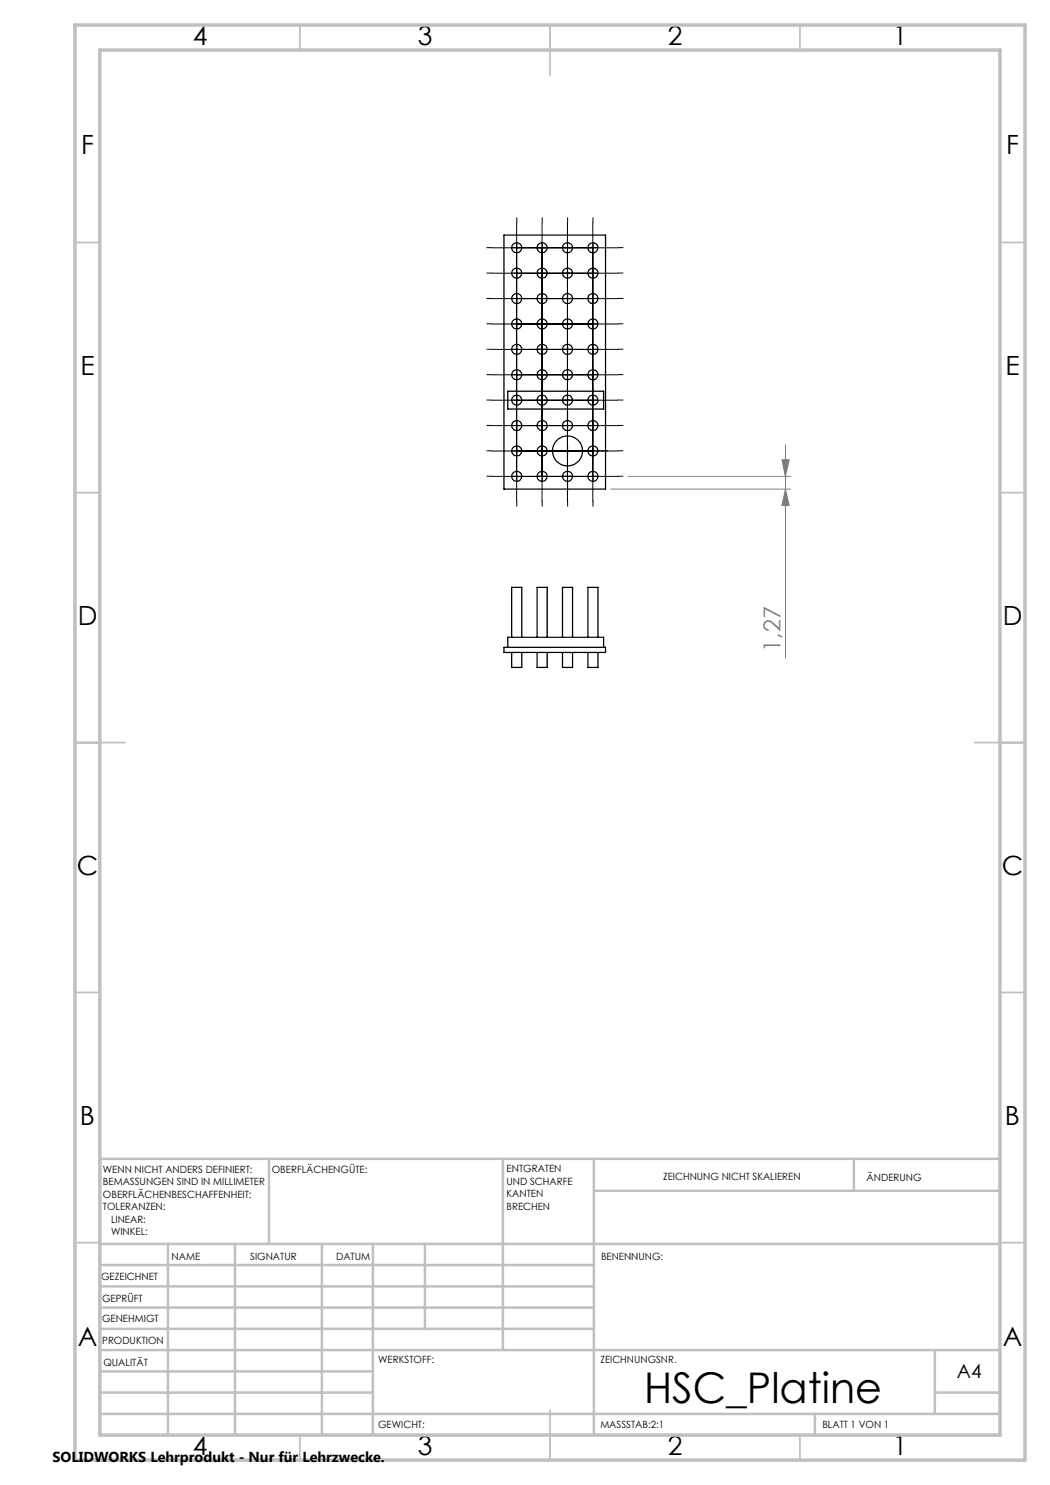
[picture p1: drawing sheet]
<svg xmlns="http://www.w3.org/2000/svg" width="210mm" height="297mm" viewBox="0 0 210 297" stroke-linecap="round" stroke-linejoin="round" font-family="sans-serif">
<path d="M122.1 97.8h36M125.6 95.3h32.5M156.4 92h1.4l-.7 3.3zM157.1 97.8l.7 3.3h-1.4zM157.1 88.9v42.7" fill="none" stroke="#808080" stroke-width=".2"/>
<g fill="none" stroke="#000" stroke-width=".2" stroke-dasharray="15.2 1.3 1.3 1.3">
<path d="M98.4 59.7h-1M98.4 54.6h-1M98.4 49.5h-1M103.4 59.8v-1M103.4 54.7v-1M103.4 49.6v-1M103.4 59.6v1M103.4 44.5v-1M103.4 54.5v1M103.4 59.7h-1M103.4 54.6h-1M103.4 49.5h-1"/>
<path d="M108.4 59.7h1M108.4 54.6h1M108.4 49.5h1M108.4 59.8v-1M108.4 54.7v-1M108.4 49.6v-1M108.4 59.6v1M108.4 44.5v-1M108.4 54.5v1M108.5 59.7h-1M108.5 54.6h-1M108.5 49.5h-1"/>
<path d="M113.4 59.7h1M113.4 54.6h1M113.4 49.5h1M113.5 59.8v-1M113.5 54.7v-1M113.5 49.6v-1M113.5 59.6v1M113.5 44.5v-1M113.5 54.5v1M113.6 59.7h-1M113.6 54.6h-1M113.6 49.5h-1"/>
<path d="M118.5 59.7h1M118.5 54.6h1M118.5 49.5h1M118.6 59.8v-1M118.6 54.7v-1M118.6 49.6v-1M118.6 59.6v1M118.6 44.5v-1M118.6 54.5v1M123.6 59.7h1M123.6 54.6h1M123.6 49.5h1"/>
<path d="M98.4 74.9h-1M98.4 69.9h-1M98.4 64.8h-1M103.4 69.9v-1M103.4 79.9v1M103.4 64.9v-1M103.4 74.9v1M103.4 69.8v1M103.4 64.7v1M103.4 75v-1M103.4 74.9h-1M103.4 69.9h-1"/>
<path d="M103.4 64.8h-1M108.4 74.9h1M108.4 69.9h1M108.4 64.8h1M108.4 69.9v-1M108.4 79.9v1M108.4 64.9v-1M108.4 74.9v1M108.4 69.8v1M108.4 64.7v1M108.4 75v-1M108.5 74.9h-1"/>
<path d="M108.5 69.9h-1M108.5 64.8h-1M113.4 74.9h1M113.4 69.9h1M113.4 64.8h1M113.5 69.9v-1M113.5 79.9v1M113.5 64.9v-1M113.5 74.9v1M113.5 69.8v1M113.5 64.7v1M113.5 75v-1"/>
<path d="M113.6 74.9h-1M113.6 69.9h-1M113.6 64.8h-1M118.5 74.9h1M118.5 69.9h1M118.5 64.8h1M118.6 69.9v-1M118.6 79.9v1M118.6 64.9v-1M118.6 74.9v1M118.6 69.8v1M118.6 64.7v1"/>
<path d="M118.6 75v-1M123.6 74.9h1M123.6 69.9h1M123.6 64.8h1M98.4 95.3h-1M98.4 90.2h-1M98.4 85.1h-1M98.4 80h-1M103.4 90.3v-1M103.4 85.2v-1M103.4 95.2v1M103.4 80.1v-1"/>
<path d="M103.4 90.1v1M103.4 85v1M103.4 95.3h-1M103.4 90.2h-1M103.4 85.1h-1M103.4 80h-1M108.4 95.3h1M108.4 90.2h1M108.4 85.1h1M108.4 80h1M108.4 90.3v-1M108.4 85.2v-1"/>
<path d="M108.4 95.2v1M108.4 80.1v-1M108.4 90.1v1M108.4 85v1M108.5 95.3h-1M108.5 85.1h-1M108.5 90.2h-3M108.5 80h-1M113.4 95.3h1M113.4 90.2h1M113.4 85.1h1M113.4 80h1"/>
<path d="M113.5 90.3v-1M113.5 80.1v-1M113.5 90.1v1M113.5 85.2v-3M113.5 95.2v3M113.5 85v1M113.6 95.3h-1M113.6 90.2h-1M113.6 85.1h-1M113.6 80h-1M118.5 95.3h1M118.5 85.1h1"/>
<path d="M118.5 90.2h3M118.5 80h1M118.6 90.3v-1M118.6 85.2v-1M118.6 95.2v1M118.6 80.1v-1M118.6 90.1v1M118.6 85v1M123.6 95.3h1M123.6 90.2h1M123.6 85.1h1M123.6 80h1"/>
<path d="M103.4 100.3v1M108.4 100.3v1M113.5 100.3v1M118.6 100.3v1"/>
</g>
<g fill="none" stroke="#000" stroke-width=".2">
<path d="M98.4 59.7h25.2M98.4 54.6h25.2M98.4 49.6h25.2M103.3 44.6v55.7M108.4 44.6v55.7M113.5 44.6v55.7M118.6 44.6v55.7M98.4 75h25.2M98.4 69.9h25.2M98.4 64.8h25.2M98.4 95.3h25.2M98.4 90.2h25.2"/>
<path d="M98.4 85.1h25.2M98.4 80h25.2"/>
</g>
<g fill="none" stroke="#c0c0c0" stroke-width=".35">
<path d="M60 5v5M110 5v10M160 5v5M15 48.5h5M200 48.5h5M15 98.5h5M200 98.5h5M15 148.5h10M195 148.5h10M15 198.5h5M200 198.5h5M15 248.5h5"/>
<path d="M200 248.5h5M60 287v5M110 282v10M160 287v5"/>
</g>
<g fill="none" stroke="#c0c0c0" stroke-width=".5">
<path d="M53.8 231.8v17M100.6 231.8v38.2M118.8 231.8v55.2M118.8 238.2h81.2M170.8 231.8v6.4M200 231.8h-180v55.2M20 248.8h180M20 257.3h98.8M20 253h98.8M33.6 248.8v38.2M47 248.8v38.2M64.4 248.8v38.2"/>
<path d="M74.6 248.8v38.2M85 248.8v17M20 265.8h98.8M20 261.5h98.8M20 278.5h54.6M20 274.3h54.6M20 270h180M187 278.5h13M187 270v12.8M20 282.8h180M163 282.8v4.2"/>
</g>
<path d="M15 5h190v287h-190zM20 10h180v277h-180z" fill="none" stroke="#c0c0c0" stroke-width=".7"/>
<path d="M156.4 92h1.4l-.7 3.3zM157.1 97.8l.7 3.3h-1.4z" fill="#808080"/>
<g fill="none" stroke="#000" stroke-width=".25">
<path d="M100.8 47h20.3v50.8h-20.3zM101.6 78.2h19.1v3.6h-19.1zM100.8 129.5h20.3v1h-20.3zM101.6 129.5v-2h19.1v2M102.3 127.5v-10h2.1v10M102.3 130.5v3h2.1v-3M107.4 127.5v-10h2v10M107.4 130.5v3h2v-3M112.5 130.5v3h2v-3M112.5 127.5v-10h2v10M117.6 127.5v-10h2v10M117.6 130.5v3h2v-3"/>
<circle cx="103.3" cy="49.5" r="1"/>
<circle cx="103.3" cy="59.7" r="1"/>
<circle cx="103.3" cy="54.6" r="1"/>
<circle cx="108.4" cy="49.5" r="1"/>
<circle cx="108.4" cy="59.7" r="1"/>
<circle cx="108.4" cy="54.6" r="1"/>
<circle cx="113.5" cy="49.5" r="1"/>
<circle cx="113.5" cy="54.6" r="1"/>
<circle cx="113.5" cy="59.7" r="1"/>
<circle cx="118.6" cy="49.5" r="1"/>
<circle cx="118.6" cy="54.6" r="1"/>
<circle cx="118.6" cy="59.7" r="1"/>
<circle cx="103.3" cy="69.9" r="1"/>
<circle cx="103.3" cy="74.9" r="1"/>
<circle cx="103.3" cy="64.8" r="1"/>
<circle cx="108.4" cy="74.9" r="1"/>
<circle cx="108.4" cy="69.9" r="1"/>
<circle cx="108.4" cy="64.8" r="1"/>
<circle cx="113.5" cy="74.9" r="1"/>
<circle cx="113.5" cy="69.9" r="1"/>
<circle cx="113.5" cy="64.8" r="1"/>
<circle cx="118.6" cy="69.9" r="1"/>
<circle cx="118.6" cy="74.9" r="1"/>
<circle cx="118.6" cy="64.8" r="1"/>
<circle cx="103.3" cy="95.3" r="1"/>
<circle cx="103.3" cy="85.1" r="1"/>
<circle cx="103.3" cy="90.2" r="1"/>
<circle cx="103.3" cy="80" r="1"/>
<circle cx="108.4" cy="95.3" r="1"/>
<circle cx="108.4" cy="90.2" r="1"/>
<circle cx="108.4" cy="85.1" r="1"/>
<circle cx="108.4" cy="80" r="1"/>
<circle cx="113.5" cy="95.3" r="1"/>
<circle cx="113.5" cy="85.1" r="1"/>
<circle cx="113.5" cy="80" r="1"/>
<circle cx="113.5" cy="90.2" r="3"/>
<circle cx="118.6" cy="95.3" r="1"/>
<circle cx="118.6" cy="90.2" r="1"/>
<circle cx="118.6" cy="85.1" r="1"/>
<circle cx="118.6" cy="80" r="1"/>
</g>
<text font-size="8.5" x="128.8" y="280.6">HSC_Platine</text>
<g font-size="5.3">
<text x="38.5" y="9">4</text>
<text x="83.5" y="9">3</text>
<text x="133.6" y="9">2</text>
<text x="178.6" y="9">1</text>
<text x="16.2" y="30.7">F</text>
<text x="201.2" y="30.7">F</text>
<text x="16.1" y="75">E</text>
<text x="201.1" y="75">E</text>
<text x="15.5" y="125">D</text>
<text x="200.5" y="125">D</text>
<text x="15.4" y="175">C</text>
<text x="200.4" y="175">C</text>
<text x="16" y="225">B</text>
<text x="201" y="225">B</text>
<text x="15.5" y="269.2">A</text>
<text x="200.5" y="269.2">A</text>
<text x="38.5" y="291">4</text>
<text x="83.5" y="291">3</text>
<text x="133.6" y="291">2</text>
<text x="178.6" y="291">1</text>
</g>
<text font-size="4.7" fill="#808080" x="156.1" y="130.3" transform="rotate(-90 156.1 130.3)">1,27</text>
<text font-size="3.9" x="191.4" y="275.6">A4</text>
<text font-size="2.9" x="10.5" y="292.3">SOLIDWORKS Lehrprodukt - Nur für Lehrzwecke.</text>
<g font-size="2">
<text x="20.6" y="234.6">WENN NICHT ANDERS DEFINIERT:</text>
<text x="20.6" y="237.1">BEMASSUNGEN SIND IN MILLIMETER</text>
<text x="20.6" y="239.6">OBERFLÄCHENBESCHAFFENHEIT:</text>
<text x="54.4" y="234.6">OBERFLÄCHENGÜTE:</text>
<text x="101.3" y="234.5">ENTGRATEN</text>
<text x="101.3" y="237">UND SCHARFE</text>
<text x="101.3" y="239.5">KANTEN</text>
<text x="132.6" y="236">ZEICHNUNG NICHT SKALIEREN</text>
<text x="173.3" y="236.2">ÄNDERUNG</text>
<text x="20.6" y="242.1">TOLERANZEN:</text>
<text x="22.2" y="244.6">LINEAR:</text>
<text x="101.3" y="242">BRECHEN</text>
<text x="22.2" y="247.1">WINKEL:</text>
<text x="34.3" y="252">NAME</text>
<text x="50" y="251.9">SIGNATUR</text>
<text x="67.2" y="251.9">DATUM</text>
<text x="120.2" y="251.9">BENENNUNG:</text>
<text x="20.2" y="256.1">GEZEICHNET</text>
<text x="20.4" y="260.3">GEPRÜFT</text>
<text x="20.4" y="264.4">GENEHMIGT</text>
<text x="20.5" y="268.8">PRODUKTION</text>
<text x="20.7" y="273.1">QUALITÄT</text>
<text x="75.6" y="272.5">WERKSTOFF:</text>
<text x="120.1" y="272.5">ZEICHNUNGSNR.</text>
<text x="75.6" y="285.5">GEWICHT:</text>
<text x="120.1" y="285.6">MASSSTAB:2:1</text>
<text x="164.5" y="285.6">BLATT 1 VON 1</text>
</g>
</svg>
